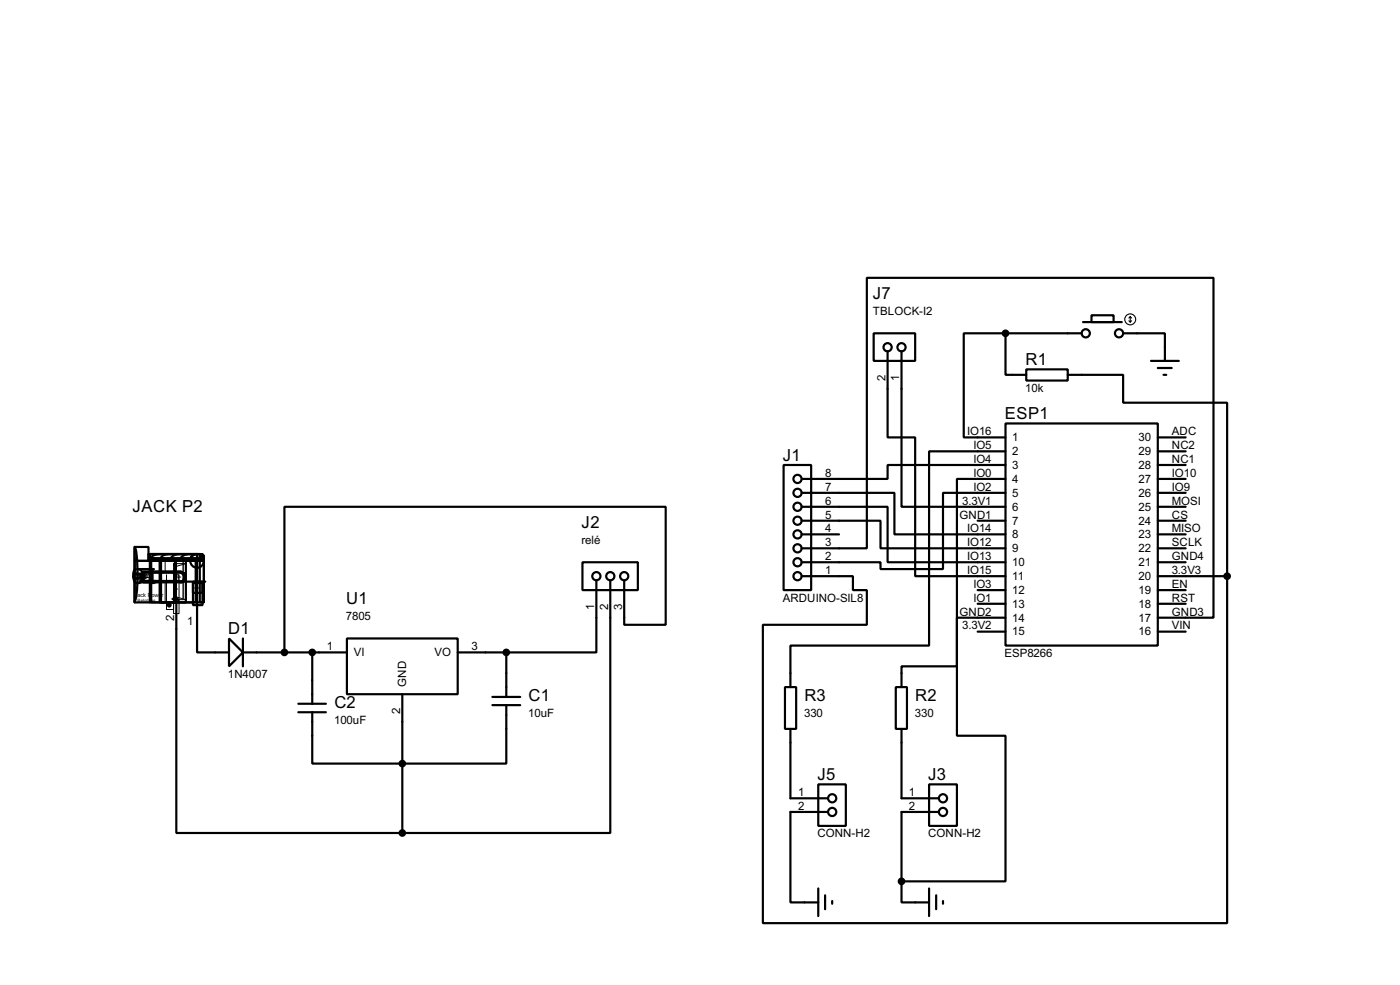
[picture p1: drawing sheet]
<svg xmlns="http://www.w3.org/2000/svg" width="256mm" height="180mm" viewBox="0 0 256 180" stroke-linecap="round" stroke-linejoin="round" font-family="sans-serif">
<g fill="none" stroke="#000" stroke-width=".4">
<path d="M198.4 59h7.1M200 57.7h4v1.3h-4zM160.1 61h7.6v5.1h-7.6zM162.6 64.3v15.8h5.1v25.4h16.5M165.2 64.3v28.5h19M184.2 77.5h27.9v40.7h-27.9zM184.2 61h-7.6v19.1h7.6M184.2 61v7.6h3.8M184.2 61h14M188 67.6h7.6v2.1h-7.6zM195.6 68.6h10.2v5.1h19v31.8M205.8 61h7.6v5.1"/>
<path d="M210.9 66.1h5.1M212.1 67.4h2.6M213.2 68.6h.5M143.6 85.1h5v22.9h-5zM146.9 95.3h14.4v5.1h22.9M146.9 92.8h15.7v10.1h21.6M146.9 90.2h17v7.6h20.3M146.9 97.8h6.8M179.1 95.3h5.1M184.2 90.2h-11.4v14h-11.5v-1.3h-14.4M184.2 85.1h-21.6v2.6h-15.7M184.2 87.7h-8.9v34.3h-10.1v3.8"/>
<path d="M184.2 82.6h-14v35.6h-25.4v7.6M212.1 80.1h5.1M212.1 82.6h5.1M212.1 85.1h5.1M212.1 87.7h5.1M212.1 90.2h5.1M212.1 92.8h5.1M212.1 95.3h5.1M212.1 97.8h5.1M24.4 105.5a1.01 1.01 0 0 0 1.1 1.2 .91 .91 0 0 0 .7-1M24.4 105.5l.5 .5 .3-.3 .3 .3M24.7 102.7h12.7v7.6h-12.7z"/>
<path d="M24.7 100.1h2.5v2.6h-2.5zM24.7 100.1a8.7 8.7 0 0 1 .5 3.9v1.2M24.7 100.4v9.9M24.9 104.2a.96 .96 0 0 0-.5 1M25.2 105.2l-.1 3a2.9 2.9 0 0 1-.4 1.8M25.2 104.2a1.01 1.01 0 0 1 1 1M25.2 105.2l-.3-.2-.5 .5M25.5 104.2h2.7M25.5 105l-.3 .2M25.7 105v1M26 105v1M27.2 101.4h8.9v1.3h-8.9z"/>
<path d="M27.2 101.4h8.9M27.5 101.4v8.9zM27.5 101.4h9.4v.8h-9.4zM27.5 102.4h9.9M27.5 104.7v1.5M27.7 102.7h8.2v7.6h-8.2zM28 104.2v2.5h.2M29.3 102.7h2.8v7.6h-2.8zM29.5 102.7h4.6v7.6h-4.6zM29.5 101.4a1.8 1.8 0 0 0-1.8 .8M31.3 101.4a1.71 1.71 0 0 0-1.8 .8M32.3 110v42.5h41.4"/>
<path d="M33.1 101.4a1.65 1.65 0 0 0-1.8 1M33.6 106.5h4zM34.9 101.4a1.65 1.65 0 0 0-1.8 1M35.4 106.5h1.7v4.3h-1.7zM35.4 106.7h1.7v1.8h-1.7zM36.1 101.4v18h5.9M36.1 101.4l1 .1 .2 .2 .1 1M36.1 101.4a1.14 1.14 0 0 0-1.2 1M36.6 101.7h.8v8.6h-.8zM37.1 101.4a1 1 0 0 1-1 1M42 116.9l2.5 2.5-2.5 2.6zM44.5 119.4h19.1"/>
<path d="M44.5 116.9v5.1M57.2 119.4v9.4M63.6 116.9h20.3v10.2h-20.3zM83.9 119.4h8.9M92.8 119.4v8.2M106.7 102.9h10.2v5.1h-10.2zM109.3 106.2v13.2h-16.5M111.8 106.2v46.3h-38.1M114.4 106.2v8.2h7.6v-21.6h-69.9v26.6M146.9 100.4h11.9v-49.5h63.5v62.2h-10.2M146.9 105.5h9.4v2.5h2.5v6.4h-19v54.6h85v-63.5M179.1 108h5.1"/>
<path d="M179.1 110.5h5.1M179.1 115.6h5.1M184.2 113.1h-8.9v21.6h8.9v26.6h-19M212.1 105.5h12.7M212.1 100.4h5.1M212.1 102.9h5.1M212.1 108h5.1M212.1 110.5h5.1M212.1 115.6h5.1M54.7 130.4h5M54.7 128.8h5M73.7 127.1v25.4"/>
<path d="M90.2 129.1h5.1M90.2 127.6h5.1M92.8 129.1v10.7h-35.6v-9.4M143.8 125.8h2.1v7.6h-2.1zM144.8 133.4v12.7h6.9M164.1 125.8h2.1v7.6h-2.1zM165.2 133.4v12.7h6.8M149.9 143.6h5.1v7.6h-5.1zM151.7 148.6h-6.9v16.6h5.1M170.2 143.6h5.1v7.6h-5.1zM172 148.6h-6.8v12.7M149.9 162.6v5.1"/>
<path d="M151.2 163.9v2.5M152.5 164.9v.5M165.2 161.3v3.9h5M170.2 162.6v5.1M171.5 163.9v2.5M172.8 164.9v.5"/>
<circle cx="162.6" cy="63.6" r=".75"/>
<circle cx="165.1" cy="63.6" r=".75"/>
<circle cx="198.9" cy="61" r=".75"/>
<circle cx="205" cy="61" r=".75"/>
<circle cx="146.1" cy="87.7" r=".75"/>
<circle cx="146.1" cy="97.8" r=".75"/>
<circle cx="146.1" cy="95.3" r=".75"/>
<circle cx="146.1" cy="92.8" r=".75"/>
<circle cx="146.1" cy="90.2" r=".75"/>
<circle cx="31" cy="110.8" r=".25"/>
<circle cx="36.1" cy="102.7" r="1.25"/>
<circle cx="109.2" cy="105.5" r=".75"/>
<circle cx="111.8" cy="105.5" r=".75"/>
<circle cx="114.3" cy="105.5" r=".75"/>
<circle cx="146.1" cy="100.4" r=".75"/>
<circle cx="146.1" cy="105.5" r=".75"/>
<circle cx="146.1" cy="102.9" r=".75"/>
<circle cx="152.4" cy="148.6" r=".75"/>
<circle cx="152.4" cy="146.1" r=".75"/>
<circle cx="172.7" cy="148.6" r=".75"/>
<circle cx="172.7" cy="146.1" r=".75"/>
</g>
<g fill="#000" stroke="#000" stroke-width=".4">
<circle cx="184.2" cy="61" r=".5"/>
<circle cx="52.1" cy="119.4" r=".5"/>
<circle cx="57.2" cy="119.4" r=".5"/>
<circle cx="92.7" cy="119.4" r=".5"/>
<circle cx="224.8" cy="105.5" r=".5"/>
<circle cx="73.7" cy="139.8" r=".5"/>
<circle cx="73.7" cy="152.5" r=".5"/>
<circle cx="165.1" cy="161.3" r=".5"/>
</g>
<g fill="none" stroke="#000" stroke-width=".18">
<path d="M24.9 102.2v6.3M25.7 105.2h2v.5h-2zM26 105a.5 .5 0 0 1 .5 .5 .5 .5 0 0 1-.5 .5M26.5 105a.5 .5 0 0 1 .5 .5 .5 .5 0 0 1-.5 .5M30.3 102.7v2M31.3 104.7l.2 .1 .3 .4v6.4h-1.3v-6.4M31.6 109.5l.7-.2 1.8 .5h-2.5zM31.8 103.4v5.9zM31.8 105.2h1v7.1h-1zM31.8 103.2h2.3l-1.8 .5-.5-.3zM31.8 106.5h-1.5v3.8M32.1 103.7v5.3"/>
<path d="M32.1 109.8v.2h.2v-.2"/>
<circle cx="25.9" cy="105.5" r=".5"/>
<circle cx="26.5" cy="105.5" r=".25"/>
</g>
<path d="M32.3 102.9v6.9zM33.6 102.9v6.6z" fill="none" stroke="#000" stroke-width=".25"/>
<path d="M32.6 109.5l.2 .8" fill="none" stroke="#000" stroke-width=".35"/>
<path d="M25.7 106.5h2.8M26.2 104.7h6.9l.7 .5v.7l-.1 .4-.6 .2h-6.9z" fill="none" stroke="#000" stroke-width=".65"/>
<g fill="none" stroke="#000" stroke-width=".2">
<path d="M206.8 58.7l.3 .3M207.1 58v1M207.1 58l-.3 .2M207.1 58l.2 .2M207.3 58.7l-.2 .3"/>
<circle cx="207" cy="58.5" r="1"/>
</g>
<g font-size="3.4">
<text x="159.9" y="54.7">J7</text>
<text x="187.9" y="66.8">R1</text>
<text x="184.1" y="76.7">ESP1</text>
<text x="143.4" y="84.3">J1</text>
<text x="24.3" y="93.8">JACK P2</text>
<text x="106.6" y="96.6">J2</text>
<text x="63.4" y="110.6">U1</text>
<text x="41.8" y="116.1">D1</text>
<text x="61.3" y="129.6">C2</text>
<text x="96.8" y="128.3">C1</text>
<text x="147.4" y="128.3">R3</text>
<text x="167.7" y="128.3">R2</text>
<text x="149.8" y="142.8">J5</text>
<text x="170.1" y="142.8">J3</text>
</g>
<g font-size="2.4">
<text x="159.9" y="57.6">TBLOCK-I2</text>
<text x="162.2" y="69.8" transform="rotate(-90 162.2 69.8)">2</text>
<text x="164.7" y="69.7" transform="rotate(-90 164.7 69.7)">1</text>
<text x="187.8" y="71.8">10k</text>
<text x="177.2" y="79.7">IO16</text>
<text x="178.3" y="82.2">IO5</text>
<text x="185.5" y="80.8">1</text>
<text x="185.5" y="83.3">2</text>
<text x="208.6" y="80.8">30</text>
<text x="208.6" y="83.3">29</text>
<text x="214.7" y="79.7">ADC</text>
<text x="214.7" y="82.2">NC2</text>
<text x="151.2" y="89.8">7</text>
<text x="151.2" y="87.3">8</text>
<text x="178.3" y="84.7">IO4</text>
<text x="178.3" y="87.3">IO0</text>
<text x="178.3" y="89.8">IO2</text>
<text x="185.5" y="85.8">3</text>
<text x="185.5" y="88.4">4</text>
<text x="208.6" y="85.8">28</text>
<text x="208.6" y="88.4">27</text>
<text x="214.7" y="84.7">NC1</text>
<text x="214.7" y="87.3">IO10</text>
<text x="214.7" y="89.8">IO9</text>
<text x="151.2" y="94.9">5</text>
<text x="151.2" y="92.4">6</text>
<text x="175.8" y="94.9">GND1</text>
<text x="176.3" y="92.4">3.3V1</text>
<text x="185.5" y="90.9">5</text>
<text x="185.5" y="93.5">6</text>
<text x="208.6" y="90.9">26</text>
<text x="208.6" y="93.5">25</text>
<text x="214.7" y="92.4">MOSI</text>
<text x="214.7" y="94.9">CS</text>
<text x="106.5" y="99.5">relé</text>
<text x="151.2" y="100">3</text>
<text x="151.2" y="97.4">4</text>
<text x="177.2" y="97.4">IO14</text>
<text x="177.2" y="100">IO12</text>
<text x="185.5" y="96">7</text>
<text x="185.5" y="98.5">8</text>
<text x="185.5" y="101.1">9</text>
<text x="208.6" y="96">24</text>
<text x="208.6" y="98.5">23</text>
<text x="208.6" y="101.1">22</text>
<text x="214.7" y="97.4">MISO</text>
<text x="214.7" y="100">SCLK</text>
<text x="33.3" y="104.8" transform="rotate(-180 33.3 104.8)">+</text>
<text x="151.2" y="105.1">1</text>
<text x="151.2" y="102.5">2</text>
<text x="177.2" y="102.5">IO13</text>
<text x="177.2" y="105.1">IO15</text>
<text x="178.3" y="107.6">IO3</text>
<text x="185.5" y="103.6">10</text>
<text x="185.5" y="106.2">11</text>
<text x="208.6" y="103.6">21</text>
<text x="208.6" y="106.2">20</text>
<text x="214.7" y="105.1">3.3V3</text>
<text x="214.7" y="102.5">GND4</text>
<text x="214.7" y="107.6">EN</text>
<text x="31.9" y="113.7" transform="rotate(-90 31.9 113.7)">2</text>
<text x="32" y="108.4">-</text>
<text x="35.5" y="108.4">+</text>
<text x="63.4" y="113.5">7805</text>
<text x="108.8" y="111.7" transform="rotate(-90 108.8 111.7)">1</text>
<text x="111.4" y="111.7" transform="rotate(-90 111.4 111.7)">2</text>
<text x="113.9" y="111.7" transform="rotate(-90 113.9 111.7)">3</text>
<text x="143.4" y="110.1">ARDUINO-SIL8</text>
<text x="175.8" y="112.7">GND2</text>
<text x="178.3" y="110.1">IO1</text>
<text x="185.5" y="108.7">12</text>
<text x="185.5" y="111.2">13</text>
<text x="185.5" y="113.8">14</text>
<text x="208.6" y="108.7">19</text>
<text x="208.6" y="111.2">18</text>
<text x="208.6" y="113.8">17</text>
<text x="214.7" y="110.1">RST</text>
<text x="214.7" y="112.7">GND3</text>
<text x="34.3" y="114.5">1</text>
<text x="59.9" y="119">1</text>
<text x="86.4" y="119">3</text>
<text x="176.3" y="115.2">3.3V2</text>
<text x="185.5" y="116.3">15</text>
<text x="208.6" y="116.3">16</text>
<text x="214.7" y="115.2">VIN</text>
<text x="41.8" y="124.1">1N4007</text>
<text x="64.8" y="120.1">VI</text>
<text x="74.4" y="125.7" transform="rotate(-90 74.4 125.7)">GND</text>
<text x="79.6" y="120.1">VO</text>
<text x="184" y="120.3">ESP8266</text>
<text x="73.3" y="130.7" transform="rotate(-90 73.3 130.7)">2</text>
<text x="96.8" y="131.3">10uF</text>
<text x="147.3" y="131.3">330</text>
<text x="167.6" y="131.3">330</text>
<text x="61.2" y="132.6">100uF</text>
<text x="146.2" y="145.7">1</text>
<text x="146.2" y="148.2">2</text>
<text x="166.5" y="145.7">1</text>
<text x="166.5" y="148.2">2</text>
<text x="149.7" y="153.3">CONN-H2</text>
<text x="170" y="153.3">CONN-H2</text>
</g>
<g font-size="1.2">
<text x="24.7" y="109.2">Jack P</text>
<text x="27.8" y="109.2">owe</text>
<text x="29.6" y="109.2">r</text>
</g>
<text font-size=".9" x="25.2" y="110.3">Belgitaes</text>
</svg>
